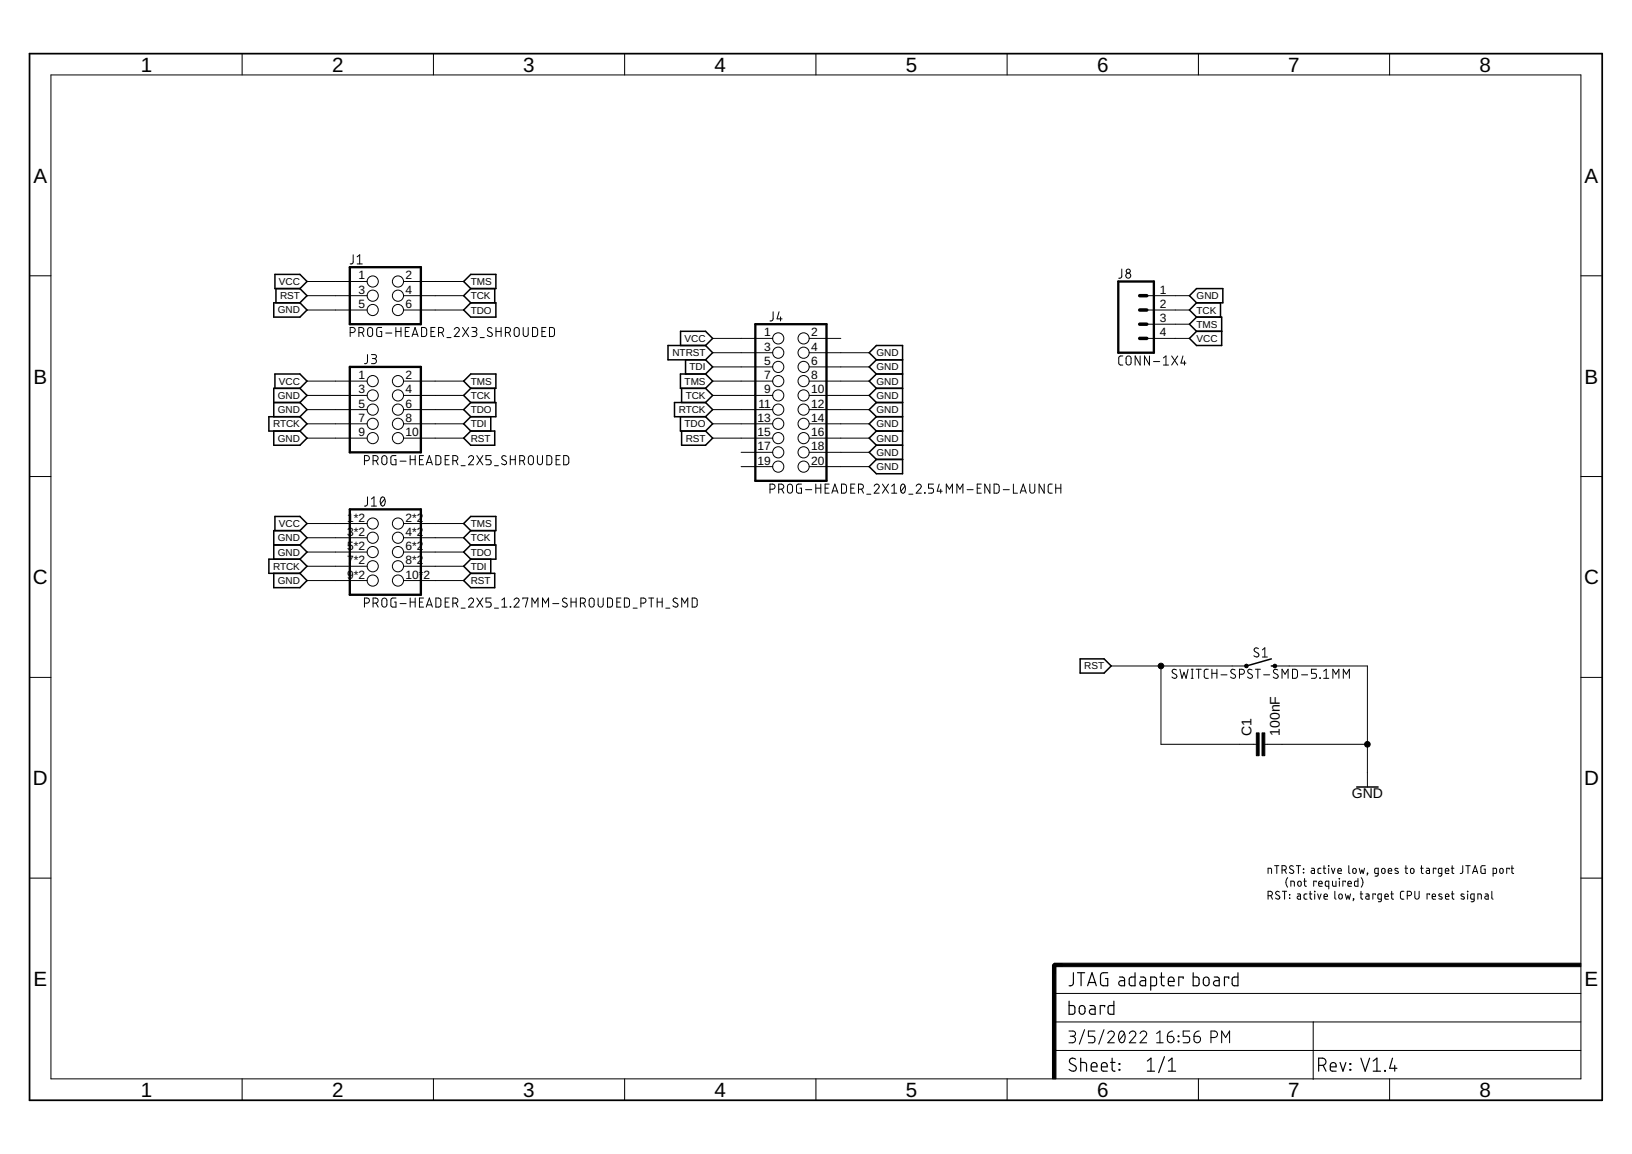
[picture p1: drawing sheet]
<?xml version="1.0" encoding="utf-8"?>
<!DOCTYPE eagle SYSTEM "eagle.dtd">
<!--
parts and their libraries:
SparkFun-Aesthetics: Licensing: Creative Commons ShareAlike 4.0 International - https://creativecommons.org/licenses/by-sa/4.0
-->
<eagle version="9.6.2">
<drawing>
<settings>
<setting alwaysvectorfont="no"/>
<setting verticaltext="up"/>
</settings>
<grid distance="50" unitdist="mil" unit="mil" style="lines" multiple="1" display="no" altdistance="0.01" altunitdist="inch" altunit="inch"/>
<schematic xreflabel="%F%N/%S.%C%R" xrefpart="/%S.%C%R">
<libraries>
<library name="SparkFun-Aesthetics">
<symbols>
<symbol name="FR-A4L">
<rectangle x1="178.7652" y1="0" x2="179.3748" y2="20.32" layer="94"/>
<rectangle x1="225.7552" y1="-26.67" x2="226.3648" y2="67.31" layer="94" rot="R90"/>
<wire x1="225.29" y1="-0.1" x2="225.29" y2="5.08" width="0.1016" layer="94"/>
<wire x1="225.29" y1="5.08" x2="273.05" y2="5.08" width="0.1016" layer="94"/>
<wire x1="225.29" y1="5.08" x2="179.07" y2="5.08" width="0.1016" layer="94"/>
<wire x1="179.07" y1="10.16" x2="225.29" y2="10.16" width="0.1016" layer="94"/>
<wire x1="225.29" y1="10.16" x2="273.05" y2="10.16" width="0.1016" layer="94"/>
<wire x1="179.07" y1="15.24" x2="273.05" y2="15.24" width="0.1016" layer="94"/>
<wire x1="225.29" y1="5.08" x2="225.29" y2="10.16" width="0.1016" layer="94"/>
<wire x1="179.07" y1="19.05" x2="179.07" y2="20.32" width="0.6096" layer="94"/>
<wire x1="179.07" y1="20.32" x2="180.34" y2="20.32" width="0.6096" layer="94"/>
<text x="181.61" y="11.43" size="2.54" layer="94" font="vector">&gt;DRAWING_NAME</text>
<text x="181.61" y="6.35" size="2.286" layer="94" font="vector">&gt;LAST_DATE_TIME</text>
<text x="195.58" y="1.27" size="2.54" layer="94" font="vector">&gt;SHEET</text>
<text x="181.61" y="1.27" size="2.54" layer="94" font="vector">Sheet:</text>
<text x="181.61" y="16.51" size="2.54" layer="94" font="vector">&gt;CNAME</text>
<text x="226.16" y="1.27" size="2.54" layer="94" font="vector">Rev:</text>
<text x="226.26" y="6.35" size="2.54" layer="94" font="vector">&gt;DESIGNER</text>
<text x="234.92" y="1.17" size="2.54" layer="94" font="vector">&gt;CREVISION</text>
<frame x1="-3.81" y1="-3.81" x2="276.86" y2="182.88" columns="8" rows="5" layer="94"/>
</symbol>
</symbols>
<devicesets>
<deviceset name="FRAME-A4L" prefix="FRAME">
<gates>
<gate name="G$1" symbol="FR-A4L" x="0" y="0"/>
</gates>
<devices>
<device name="">
<technologies>
<technology name="">
<attribute name="DESIGNER" value="" constant="no"/>
<attribute name="REV" value="" constant="no"/>
</technology>
</technologies>
</device>
</devices>
</deviceset>
</devicesets>
</library>
<library name="angrypig7-Connectors-Programming">
<symbols>
<symbol name="PROG-HEADER_2X3">
<wire x1="-6.35" y1="-5.08" x2="6.35" y2="-5.08" width="0.4064" layer="94"/>
<wire x1="6.35" y1="-5.08" x2="6.35" y2="5.08" width="0.4064" layer="94"/>
<wire x1="6.35" y1="5.08" x2="-6.35" y2="5.08" width="0.4064" layer="94"/>
<wire x1="-6.35" y1="5.08" x2="-6.35" y2="-5.08" width="0.4064" layer="94"/>
<text x="-6.35" y="5.588" size="1.778" layer="95" font="vector">&gt;NAME</text>
<text x="-6.35" y="-7.366" size="1.778" layer="96" font="vector">&gt;VALUE</text>
<pin name="1" x="-8.89" y="2.54" visible="pad" direction="pas" function="dot"/>
<pin name="2" x="8.89" y="2.54" visible="pad" direction="pas" function="dot" rot="R180"/>
<pin name="3" x="-8.89" y="0" visible="pad" direction="pas" function="dot"/>
<pin name="4" x="8.89" y="0" visible="pad" direction="pas" function="dot" rot="R180"/>
<pin name="5" x="-8.89" y="-2.54" visible="pad" direction="pas" function="dot"/>
<pin name="6" x="8.89" y="-2.54" visible="pad" direction="pas" function="dot" rot="R180"/>
</symbol>
<symbol name="PROG-HEADER_2X5">
<wire x1="-6.35" y1="-7.62" x2="6.35" y2="-7.62" width="0.4064" layer="94"/>
<wire x1="6.35" y1="-7.62" x2="6.35" y2="7.62" width="0.4064" layer="94"/>
<wire x1="6.35" y1="7.62" x2="-6.35" y2="7.62" width="0.4064" layer="94"/>
<wire x1="-6.35" y1="7.62" x2="-6.35" y2="-7.62" width="0.4064" layer="94"/>
<text x="-3.81" y="8.128" size="1.778" layer="95" font="vector">&gt;NAME</text>
<text x="-3.81" y="-9.906" size="1.778" layer="96" font="vector">&gt;VALUE</text>
<pin name="1" x="-8.89" y="5.08" visible="pad" direction="pas" function="dot"/>
<pin name="2" x="8.89" y="5.08" visible="pad" direction="pwr" function="dot" rot="R180"/>
<pin name="4" x="8.89" y="2.54" visible="pad" direction="pwr" function="dot" rot="R180"/>
<pin name="5" x="-8.89" y="0" visible="pad" direction="pas" function="dot"/>
<pin name="6" x="8.89" y="0" visible="pad" direction="pwr" function="dot" rot="R180"/>
<pin name="7" x="-8.89" y="-2.54" visible="pad" direction="pas" function="dot"/>
<pin name="8" x="8.89" y="-2.54" visible="pad" direction="pwr" function="dot" rot="R180"/>
<pin name="9" x="-8.89" y="-5.08" visible="pad" direction="pas" function="dot"/>
<pin name="10" x="8.89" y="-5.08" visible="pad" direction="pwr" function="dot" rot="R180"/>
<pin name="3" x="-8.89" y="2.54" visible="pad" direction="pas" function="dot"/>
</symbol>
<symbol name="PROG-HEADER_2X10">
<wire x1="-6.35" y1="-13.97" x2="6.35" y2="-13.97" width="0.4064" layer="94"/>
<wire x1="6.35" y1="-13.97" x2="6.35" y2="13.97" width="0.4064" layer="94"/>
<wire x1="6.35" y1="13.97" x2="-6.35" y2="13.97" width="0.4064" layer="94"/>
<wire x1="-6.35" y1="13.97" x2="-6.35" y2="-13.97" width="0.4064" layer="94"/>
<text x="-3.81" y="14.478" size="1.778" layer="95" font="vector">&gt;NAME</text>
<text x="-3.81" y="-16.256" size="1.778" layer="96" font="vector">&gt;VALUE</text>
<pin name="1" x="-8.89" y="11.43" visible="pad" direction="pas" function="dot"/>
<pin name="2" x="8.89" y="11.43" visible="pad" direction="pwr" function="dot" rot="R180"/>
<pin name="4" x="8.89" y="8.89" visible="pad" direction="pwr" function="dot" rot="R180"/>
<pin name="5" x="-8.89" y="6.35" visible="pad" direction="pas" function="dot"/>
<pin name="6" x="8.89" y="6.35" visible="pad" direction="pwr" function="dot" rot="R180"/>
<pin name="7" x="-8.89" y="3.81" visible="pad" direction="pas" function="dot"/>
<pin name="8" x="8.89" y="3.81" visible="pad" direction="pwr" function="dot" rot="R180"/>
<pin name="9" x="-8.89" y="1.27" visible="pad" direction="pas" function="dot"/>
<pin name="10" x="8.89" y="1.27" visible="pad" direction="pwr" function="dot" rot="R180"/>
<pin name="3" x="-8.89" y="8.89" visible="pad" direction="pas" function="dot"/>
<pin name="11" x="-8.89" y="-1.27" visible="pad" direction="pas" function="dot"/>
<pin name="12" x="8.89" y="-1.27" visible="pad" direction="pwr" function="dot" rot="R180"/>
<pin name="13" x="-8.89" y="-3.81" visible="pad" direction="pas" function="dot"/>
<pin name="14" x="8.89" y="-3.81" visible="pad" direction="pwr" function="dot" rot="R180"/>
<pin name="15" x="-8.89" y="-6.35" visible="pad" direction="pas" function="dot"/>
<pin name="16" x="8.89" y="-6.35" visible="pad" direction="pwr" function="dot" rot="R180"/>
<pin name="17" x="-8.89" y="-8.89" visible="pad" direction="pas" function="dot"/>
<pin name="18" x="8.89" y="-8.89" visible="pad" direction="pwr" function="dot" rot="R180"/>
<pin name="19" x="-8.89" y="-11.43" visible="pad" direction="pas" function="dot"/>
<pin name="20" x="8.89" y="-11.43" visible="pad" direction="pwr" function="dot" rot="R180"/>
</symbol>
<symbol name="CONN-1X4">
<wire x1="3.81" y1="-6.35" x2="-2.54" y2="-6.35" width="0.4064" layer="94"/>
<wire x1="1.27" y1="1.27" x2="2.54" y2="1.27" width="0.6096" layer="94"/>
<wire x1="1.27" y1="-1.27" x2="2.54" y2="-1.27" width="0.6096" layer="94"/>
<wire x1="1.27" y1="-3.81" x2="2.54" y2="-3.81" width="0.6096" layer="94"/>
<wire x1="-2.54" y1="6.35" x2="-2.54" y2="-6.35" width="0.4064" layer="94"/>
<wire x1="3.81" y1="-6.35" x2="3.81" y2="6.35" width="0.4064" layer="94"/>
<wire x1="-2.54" y1="6.35" x2="3.81" y2="6.35" width="0.4064" layer="94"/>
<wire x1="1.27" y1="3.81" x2="2.54" y2="3.81" width="0.6096" layer="94"/>
<text x="-2.54" y="-8.636" size="1.778" layer="96" font="vector">&gt;VALUE</text>
<text x="-2.54" y="6.858" size="1.778" layer="95" font="vector">&gt;NAME</text>
<pin name="1" x="7.62" y="3.81" visible="pad" length="middle" direction="pas" swaplevel="1" rot="R180"/>
<pin name="2" x="7.62" y="1.27" visible="pad" length="middle" direction="pas" swaplevel="1" rot="R180"/>
<pin name="3" x="7.62" y="-1.27" visible="pad" length="middle" direction="pas" swaplevel="1" rot="R180"/>
<pin name="4" x="7.62" y="-3.81" visible="pad" length="middle" direction="pas" swaplevel="1" rot="R180"/>
</symbol>
</symbols>
<devicesets>
<deviceset name="PROG-HEADER_2X3" prefix="J">
<gates>
<gate name="G$1" symbol="PROG-HEADER_2X3" x="-1.27" y="0"/>
</gates>
<devices>
<device name="_PTH" package="2X3-2.54MM">
<connects>
<connect gate="G$1" pin="1" pad="1"/>
<connect gate="G$1" pin="2" pad="2"/>
<connect gate="G$1" pin="3" pad="3"/>
<connect gate="G$1" pin="4" pad="4"/>
<connect gate="G$1" pin="5" pad="5"/>
<connect gate="G$1" pin="6" pad="6"/>
</connects>
<technologies>
<technology name=""/>
</technologies>
</device>
<device name="_OFFSET_PADS" package="2X3-2.54MM-LONGPAD">
<connects>
<connect gate="G$1" pin="1" pad="1"/>
<connect gate="G$1" pin="2" pad="2"/>
<connect gate="G$1" pin="3" pad="3"/>
<connect gate="G$1" pin="4" pad="4"/>
<connect gate="G$1" pin="5" pad="5"/>
<connect gate="G$1" pin="6" pad="6"/>
</connects>
<technologies>
<technology name=""/>
</technologies>
</device>
<device name="_SMD" package="2X3-2.54MM_SMD">
<connects>
<connect gate="G$1" pin="1" pad="1"/>
<connect gate="G$1" pin="2" pad="2"/>
<connect gate="G$1" pin="3" pad="3"/>
<connect gate="G$1" pin="4" pad="4"/>
<connect gate="G$1" pin="5" pad="5"/>
<connect gate="G$1" pin="6" pad="6"/>
</connects>
<technologies>
<technology name=""/>
</technologies>
</device>
<device name="_SHROUDED" package="2X3-2.54MM-SHROUDED">
<connects>
<connect gate="G$1" pin="1" pad="1"/>
<connect gate="G$1" pin="2" pad="2"/>
<connect gate="G$1" pin="3" pad="3"/>
<connect gate="G$1" pin="4" pad="4"/>
<connect gate="G$1" pin="5" pad="5"/>
<connect gate="G$1" pin="6" pad="6"/>
</connects>
<technologies>
<technology name=""/>
</technologies>
</device>
</devices>
</deviceset>
<deviceset name="PROG-HEADER_2X5" prefix="J">
<gates>
<gate name="G$1" symbol="PROG-HEADER_2X5" x="-1.27" y="0"/>
</gates>
<devices>
<device name="_PTH" package="2X5-2.54MM">
<connects>
<connect gate="G$1" pin="1" pad="1"/>
<connect gate="G$1" pin="10" pad="10"/>
<connect gate="G$1" pin="2" pad="2"/>
<connect gate="G$1" pin="3" pad="3"/>
<connect gate="G$1" pin="4" pad="4"/>
<connect gate="G$1" pin="5" pad="5"/>
<connect gate="G$1" pin="6" pad="6"/>
<connect gate="G$1" pin="7" pad="7"/>
<connect gate="G$1" pin="8" pad="8"/>
<connect gate="G$1" pin="9" pad="9"/>
</connects>
<technologies>
<technology name=""/>
</technologies>
</device>
<device name="_SHROUDED" package="2X5-2.54MM-SHROUDED">
<connects>
<connect gate="G$1" pin="1" pad="1"/>
<connect gate="G$1" pin="10" pad="10"/>
<connect gate="G$1" pin="2" pad="2"/>
<connect gate="G$1" pin="3" pad="3"/>
<connect gate="G$1" pin="4" pad="4"/>
<connect gate="G$1" pin="5" pad="5"/>
<connect gate="G$1" pin="6" pad="6"/>
<connect gate="G$1" pin="7" pad="7"/>
<connect gate="G$1" pin="8" pad="8"/>
<connect gate="G$1" pin="9" pad="9"/>
</connects>
<technologies>
<technology name="">
<attribute name="PROD_ID" value="CONN-08671" constant="no"/>
<attribute name="SF_ID" value="PRT-08506" constant="no"/>
</technology>
</technologies>
</device>
<device name="_SMD" package="2X5-2.54MM-SHROUDED_SMD">
<connects>
<connect gate="G$1" pin="1" pad="1"/>
<connect gate="G$1" pin="10" pad="10"/>
<connect gate="G$1" pin="2" pad="2"/>
<connect gate="G$1" pin="3" pad="3"/>
<connect gate="G$1" pin="4" pad="4"/>
<connect gate="G$1" pin="5" pad="5"/>
<connect gate="G$1" pin="6" pad="6"/>
<connect gate="G$1" pin="7" pad="7"/>
<connect gate="G$1" pin="8" pad="8"/>
<connect gate="G$1" pin="9" pad="9"/>
</connects>
<technologies>
<technology name=""/>
</technologies>
</device>
<device name="_1.27MM-SMD" package="2X5-1.27MM_SMD">
<connects>
<connect gate="G$1" pin="1" pad="1"/>
<connect gate="G$1" pin="10" pad="10"/>
<connect gate="G$1" pin="2" pad="2"/>
<connect gate="G$1" pin="3" pad="3"/>
<connect gate="G$1" pin="4" pad="4"/>
<connect gate="G$1" pin="5" pad="5"/>
<connect gate="G$1" pin="6" pad="6"/>
<connect gate="G$1" pin="7" pad="7"/>
<connect gate="G$1" pin="8" pad="8"/>
<connect gate="G$1" pin="9" pad="9"/>
</connects>
<technologies>
<technology name=""/>
</technologies>
</device>
<device name="_1.27MM-PTH+SMD" package="2X5-1.27MM_PTH+SMD">
<connects>
<connect gate="G$1" pin="1" pad="1 11"/>
<connect gate="G$1" pin="10" pad="10 20"/>
<connect gate="G$1" pin="2" pad="2 12" route="any"/>
<connect gate="G$1" pin="3" pad="3 13" route="any"/>
<connect gate="G$1" pin="4" pad="4 14"/>
<connect gate="G$1" pin="5" pad="5 15"/>
<connect gate="G$1" pin="6" pad="6 16"/>
<connect gate="G$1" pin="7" pad="7 17"/>
<connect gate="G$1" pin="8" pad="8 18"/>
<connect gate="G$1" pin="9" pad="9 19"/>
</connects>
<technologies>
<technology name=""/>
</technologies>
</device>
<device name="_1.27MM" package="2X5-1.27MM_PTH">
<connects>
<connect gate="G$1" pin="1" pad="1"/>
<connect gate="G$1" pin="10" pad="10"/>
<connect gate="G$1" pin="2" pad="2"/>
<connect gate="G$1" pin="3" pad="3"/>
<connect gate="G$1" pin="4" pad="4"/>
<connect gate="G$1" pin="5" pad="5"/>
<connect gate="G$1" pin="6" pad="6"/>
<connect gate="G$1" pin="7" pad="7"/>
<connect gate="G$1" pin="8" pad="8"/>
<connect gate="G$1" pin="9" pad="9"/>
</connects>
<technologies>
<technology name=""/>
</technologies>
</device>
<device name="_2.00MM-SHROUDED" package="2X5-2.00MM-SHROUDED">
<connects>
<connect gate="G$1" pin="1" pad="1"/>
<connect gate="G$1" pin="10" pad="10"/>
<connect gate="G$1" pin="2" pad="2"/>
<connect gate="G$1" pin="3" pad="3"/>
<connect gate="G$1" pin="4" pad="4"/>
<connect gate="G$1" pin="5" pad="5"/>
<connect gate="G$1" pin="6" pad="6"/>
<connect gate="G$1" pin="7" pad="7"/>
<connect gate="G$1" pin="8" pad="8"/>
<connect gate="G$1" pin="9" pad="9"/>
</connects>
<technologies>
<technology name=""/>
</technologies>
</device>
<device name="_1.27MM-SHROUDED_PTH_SMD" package="2X5-1.27MM-SHROUDED_PTH+SMD">
<connects>
<connect gate="G$1" pin="1" pad="1 11"/>
<connect gate="G$1" pin="10" pad="10 20"/>
<connect gate="G$1" pin="2" pad="2 12"/>
<connect gate="G$1" pin="3" pad="3 13"/>
<connect gate="G$1" pin="4" pad="4 14"/>
<connect gate="G$1" pin="5" pad="5 15"/>
<connect gate="G$1" pin="6" pad="6 16"/>
<connect gate="G$1" pin="7" pad="7 17"/>
<connect gate="G$1" pin="8" pad="8 18"/>
<connect gate="G$1" pin="9" pad="9 19"/>
</connects>
<technologies>
<technology name=""/>
</technologies>
</device>
<device name="_1.27MM-SHROUDED_SMD" package="2X5-1.27MM-SHROUDED_SMD">
<connects>
<connect gate="G$1" pin="1" pad="1"/>
<connect gate="G$1" pin="10" pad="10"/>
<connect gate="G$1" pin="2" pad="2"/>
<connect gate="G$1" pin="3" pad="3"/>
<connect gate="G$1" pin="4" pad="4"/>
<connect gate="G$1" pin="5" pad="5"/>
<connect gate="G$1" pin="6" pad="6"/>
<connect gate="G$1" pin="7" pad="7"/>
<connect gate="G$1" pin="8" pad="8"/>
<connect gate="G$1" pin="9" pad="9"/>
</connects>
<technologies>
<technology name=""/>
</technologies>
</device>
</devices>
</deviceset>
<deviceset name="PROG-HEADER_2X10" prefix="J">
<gates>
<gate name="G$1" symbol="PROG-HEADER_2X10" x="0" y="0"/>
</gates>
<devices>
<device name="_SHROUDED" package="2X10-2.54MM-SHROUDED">
<connects>
<connect gate="G$1" pin="1" pad="1"/>
<connect gate="G$1" pin="10" pad="10"/>
<connect gate="G$1" pin="11" pad="11"/>
<connect gate="G$1" pin="12" pad="12"/>
<connect gate="G$1" pin="13" pad="13"/>
<connect gate="G$1" pin="14" pad="14"/>
<connect gate="G$1" pin="15" pad="15"/>
<connect gate="G$1" pin="16" pad="16"/>
<connect gate="G$1" pin="17" pad="17"/>
<connect gate="G$1" pin="18" pad="18"/>
<connect gate="G$1" pin="19" pad="19"/>
<connect gate="G$1" pin="2" pad="2"/>
<connect gate="G$1" pin="20" pad="20"/>
<connect gate="G$1" pin="3" pad="3"/>
<connect gate="G$1" pin="4" pad="4"/>
<connect gate="G$1" pin="5" pad="5"/>
<connect gate="G$1" pin="6" pad="6"/>
<connect gate="G$1" pin="7" pad="7"/>
<connect gate="G$1" pin="8" pad="8"/>
<connect gate="G$1" pin="9" pad="9"/>
</connects>
<technologies>
<technology name=""/>
</technologies>
</device>
<device name="_2.00MM-SHROUDED" package="2X10-2.00MM-SHROUDED">
<connects>
<connect gate="G$1" pin="1" pad="1"/>
<connect gate="G$1" pin="10" pad="10"/>
<connect gate="G$1" pin="11" pad="11"/>
<connect gate="G$1" pin="12" pad="12"/>
<connect gate="G$1" pin="13" pad="13"/>
<connect gate="G$1" pin="14" pad="14"/>
<connect gate="G$1" pin="15" pad="15"/>
<connect gate="G$1" pin="16" pad="16"/>
<connect gate="G$1" pin="17" pad="17"/>
<connect gate="G$1" pin="18" pad="18"/>
<connect gate="G$1" pin="19" pad="19"/>
<connect gate="G$1" pin="2" pad="2"/>
<connect gate="G$1" pin="20" pad="20"/>
<connect gate="G$1" pin="3" pad="3"/>
<connect gate="G$1" pin="4" pad="4"/>
<connect gate="G$1" pin="5" pad="5"/>
<connect gate="G$1" pin="6" pad="6"/>
<connect gate="G$1" pin="7" pad="7"/>
<connect gate="G$1" pin="8" pad="8"/>
<connect gate="G$1" pin="9" pad="9"/>
</connects>
<technologies>
<technology name=""/>
</technologies>
</device>
<device name="_RIGHT-ANGLE" package="2X10-2.54MM-RIGHT-ANGLE">
<connects>
<connect gate="G$1" pin="1" pad="1"/>
<connect gate="G$1" pin="10" pad="10"/>
<connect gate="G$1" pin="11" pad="11"/>
<connect gate="G$1" pin="12" pad="12"/>
<connect gate="G$1" pin="13" pad="13"/>
<connect gate="G$1" pin="14" pad="14"/>
<connect gate="G$1" pin="15" pad="15"/>
<connect gate="G$1" pin="16" pad="16"/>
<connect gate="G$1" pin="17" pad="17"/>
<connect gate="G$1" pin="18" pad="18"/>
<connect gate="G$1" pin="19" pad="19"/>
<connect gate="G$1" pin="2" pad="2"/>
<connect gate="G$1" pin="20" pad="20"/>
<connect gate="G$1" pin="3" pad="3"/>
<connect gate="G$1" pin="4" pad="4"/>
<connect gate="G$1" pin="5" pad="5"/>
<connect gate="G$1" pin="6" pad="6"/>
<connect gate="G$1" pin="7" pad="7"/>
<connect gate="G$1" pin="8" pad="8"/>
<connect gate="G$1" pin="9" pad="9"/>
</connects>
<technologies>
<technology name=""/>
</technologies>
</device>
<device name="_2.54MM-END-LAUNCH" package="2X10-2.54MM-END-LAUNCH">
<connects>
<connect gate="G$1" pin="1" pad="1"/>
<connect gate="G$1" pin="10" pad="10"/>
<connect gate="G$1" pin="11" pad="11"/>
<connect gate="G$1" pin="12" pad="12"/>
<connect gate="G$1" pin="13" pad="13"/>
<connect gate="G$1" pin="14" pad="14"/>
<connect gate="G$1" pin="15" pad="15"/>
<connect gate="G$1" pin="16" pad="16"/>
<connect gate="G$1" pin="17" pad="17"/>
<connect gate="G$1" pin="18" pad="18"/>
<connect gate="G$1" pin="19" pad="19"/>
<connect gate="G$1" pin="2" pad="2"/>
<connect gate="G$1" pin="20" pad="20"/>
<connect gate="G$1" pin="3" pad="3"/>
<connect gate="G$1" pin="4" pad="4"/>
<connect gate="G$1" pin="5" pad="5"/>
<connect gate="G$1" pin="6" pad="6"/>
<connect gate="G$1" pin="7" pad="7"/>
<connect gate="G$1" pin="8" pad="8"/>
<connect gate="G$1" pin="9" pad="9"/>
</connects>
<technologies>
<technology name=""/>
</technologies>
</device>
</devices>
</deviceset>
<deviceset name="CONN-1X4" prefix="J">
<gates>
<gate name="G$1" symbol="CONN-1X4" x="2.54" y="-1.27"/>
</gates>
<devices>
<device name="" package="XH-4P-2.54MM">
<connects>
<connect gate="G$1" pin="1" pad="1"/>
<connect gate="G$1" pin="2" pad="2"/>
<connect gate="G$1" pin="3" pad="3"/>
<connect gate="G$1" pin="4" pad="4"/>
</connects>
<package3dinstances>
<package3dinstance package3d_urn="urn:adsk.eagle:package:24353359/2"/>
</package3dinstances>
<technologies>
<technology name=""/>
</technologies>
</device>
<device name="_RIGHT" package="XH-4P-2.54MM-RIGHT">
<connects>
<connect gate="G$1" pin="1" pad="1"/>
<connect gate="G$1" pin="2" pad="2"/>
<connect gate="G$1" pin="3" pad="3"/>
<connect gate="G$1" pin="4" pad="4"/>
</connects>
<package3dinstances>
<package3dinstance package3d_urn="urn:adsk.eagle:package:24353354/2"/>
</package3dinstances>
<technologies>
<technology name=""/>
</technologies>
</device>
</devices>
</deviceset>
</devicesets>
</library>
<library name="angrypig7-Switches">
<symbols>
<symbol name="SWITCH-MOMENTARY-2">
<wire x1="1.905" y1="0" x2="2.54" y2="0" width="0.254" layer="94"/>
<wire x1="-2.54" y1="0" x2="1.905" y2="1.27" width="0.254" layer="94"/>
<circle x="-2.54" y="0" radius="0.127" width="0.4064" layer="94"/>
<circle x="2.54" y="0" radius="0.127" width="0.4064" layer="94"/>
<text x="0" y="1.524" size="1.778" layer="95" font="vector" align="bottom-center">&gt;NAME</text>
<text x="0" y="-0.508" size="1.778" layer="96" font="vector" align="top-center">&gt;VALUE</text>
<pin name="1" x="-5.08" y="0" visible="off" length="short" direction="pas" swaplevel="2"/>
<pin name="2" x="5.08" y="0" visible="off" length="short" direction="pas" swaplevel="1" rot="R180"/>
</symbol>
</symbols>
<devicesets>
<deviceset name="SWITCH-SPST" prefix="S">
<gates>
<gate name="G$1" symbol="SWITCH-MOMENTARY-2" x="0" y="0"/>
</gates>
<devices>
<device name="-PTH-6.0MM" package="TACTILE_SWITCH_PTH_6.0MM">
<connects>
<connect gate="G$1" pin="1" pad="1"/>
<connect gate="G$1" pin="2" pad="3"/>
</connects>
<technologies>
<technology name=""/>
</technologies>
</device>
<device name="-SMD-4.5MM" package="TACTILE_SWITCH_SMD_4.5MM">
<connects>
<connect gate="G$1" pin="1" pad="2 3"/>
<connect gate="G$1" pin="2" pad="1 4"/>
</connects>
<technologies>
<technology name="">
<attribute name="PROD_ID" value="SWCH-09213"/>
</technology>
</technologies>
</device>
<device name="-SMD-6.0X3.5MM" package="TACTILE_SWITCH_SMD_6.0X3.5MM">
<connects>
<connect gate="G$1" pin="1" pad="1"/>
<connect gate="G$1" pin="2" pad="2"/>
</connects>
<technologies>
<technology name="">
<attribute name="PROD_ID" value="SWCH-14278"/>
<attribute name="SF_SKU" value="COM-08229"/>
</technology>
</technologies>
</device>
<device name="-SMD-5.2MM" package="TACTILE_SWITCH_SMD_5.2MM">
<connects>
<connect gate="G$1" pin="1" pad="1"/>
<connect gate="G$1" pin="2" pad="3"/>
</connects>
<technologies>
<technology name=""/>
</technologies>
</device>
<device name="-SMD-RIGHT-ANGLE" package="TACTILE_SWITCH_SMD_RIGHT_ANGLE">
<connects>
<connect gate="G$1" pin="1" pad="1"/>
<connect gate="G$1" pin="2" pad="2"/>
</connects>
<technologies>
<technology name="">
<attribute name="PROD_ID" value="COMP-12265" constant="no"/>
</technology>
</technologies>
</device>
<device name="-SMD-4.6X2.8MM" package="TACTILE_SWITCH_SMD_4.6X2.8MM">
<connects>
<connect gate="G$1" pin="1" pad="1 2"/>
<connect gate="G$1" pin="2" pad="3 4"/>
</connects>
<technologies>
<technology name="">
<attribute name="PROD_ID" value="SWCH-13065"/>
</technology>
</technologies>
</device>
<device name="-SMD-5.1MM" package="TACTILE_SWITCH_SMD_5.1MM">
<connects>
<connect gate="G$1" pin="1" pad="1"/>
<connect gate="G$1" pin="2" pad="3"/>
</connects>
<package3dinstances>
<package3dinstance package3d_urn="urn:adsk.eagle:package:22495294/3"/>
</package3dinstances>
<technologies>
<technology name=""/>
</technologies>
</device>
<device name="-SMD-3.0X4.0MM" package="TACTILE_SWITCH_SMD_3.0X4.0MM">
<connects>
<connect gate="G$1" pin="1" pad="1"/>
<connect gate="G$1" pin="2" pad="2"/>
</connects>
<package3dinstances>
<package3dinstance package3d_urn="urn:adsk.eagle:package:25895584/2"/>
</package3dinstances>
<technologies>
<technology name=""/>
</technologies>
</device>
</devices>
</deviceset>
</devicesets>
</library>
<library name="angrypig7-RCL">
<symbols>
<symbol name="C-EU">
<wire x1="0" y1="1.27" x2="0" y2="0.762" width="0.1524" layer="94"/>
<wire x1="0" y1="-1.27" x2="0" y2="-0.762" width="0.1524" layer="94"/>
<text x="1.524" y="1.651" size="1.778" layer="95">&gt;NAME</text>
<text x="1.524" y="-3.429" size="1.778" layer="96">&gt;VALUE</text>
<rectangle x1="-2.032" y1="-0.762" x2="2.032" y2="-0.254" layer="94"/>
<rectangle x1="-2.032" y1="0.254" x2="2.032" y2="0.762" layer="94"/>
<pin name="1" x="0" y="3.81" visible="off" length="short" direction="pas" swaplevel="1" rot="R270"/>
<pin name="2" x="0" y="-3.81" visible="off" length="short" direction="pas" swaplevel="1" rot="R90"/>
</symbol>
</symbols>
<devicesets>
<deviceset name="C-NON-POL" prefix="C" uservalue="yes">
<gates>
<gate name="G$1" symbol="C-EU" x="0" y="0"/>
</gates>
<devices>
<device name="C0402" package="C0402">
<connects>
<connect gate="G$1" pin="1" pad="1"/>
<connect gate="G$1" pin="2" pad="2"/>
</connects>
<package3dinstances>
<package3dinstance package3d_urn="urn:adsk.eagle:package:23626/2"/>
</package3dinstances>
<technologies>
<technology name="">
<attribute name="SPICEPREFIX" value="C" constant="no"/>
</technology>
</technologies>
</device>
<device name="C0603" package="C0603">
<connects>
<connect gate="G$1" pin="1" pad="1"/>
<connect gate="G$1" pin="2" pad="2"/>
</connects>
<package3dinstances>
<package3dinstance package3d_urn="urn:adsk.eagle:package:23616/2"/>
</package3dinstances>
<technologies>
<technology name="">
<attribute name="SPICEPREFIX" value="C" constant="no"/>
</technology>
</technologies>
</device>
<device name="C0805" package="C0805">
<connects>
<connect gate="G$1" pin="1" pad="1"/>
<connect gate="G$1" pin="2" pad="2"/>
</connects>
<package3dinstances>
<package3dinstance package3d_urn="urn:adsk.eagle:package:23617/2"/>
</package3dinstances>
<technologies>
<technology name="">
<attribute name="SPICEPREFIX" value="C" constant="no"/>
</technology>
</technologies>
</device>
<device name="C1206" package="C1206">
<connects>
<connect gate="G$1" pin="1" pad="1"/>
<connect gate="G$1" pin="2" pad="2"/>
</connects>
<package3dinstances>
<package3dinstance package3d_urn="urn:adsk.eagle:package:23618/2"/>
</package3dinstances>
<technologies>
<technology name="">
<attribute name="SPICEPREFIX" value="C" constant="no"/>
</technology>
</technologies>
</device>
<device name="C1210" package="C1210">
<connects>
<connect gate="G$1" pin="1" pad="1"/>
<connect gate="G$1" pin="2" pad="2"/>
</connects>
<package3dinstances>
<package3dinstance package3d_urn="urn:adsk.eagle:package:23619/2"/>
</package3dinstances>
<technologies>
<technology name="">
<attribute name="POPULARITY" value="0" constant="no"/>
<attribute name="SPICEPREFIX" value="C" constant="no"/>
</technology>
</technologies>
</device>
<device name="C1812" package="C1812">
<connects>
<connect gate="G$1" pin="1" pad="1"/>
<connect gate="G$1" pin="2" pad="2"/>
</connects>
<package3dinstances>
<package3dinstance package3d_urn="urn:adsk.eagle:package:23622/2"/>
</package3dinstances>
<technologies>
<technology name="">
<attribute name="POPULARITY" value="3" constant="no"/>
<attribute name="SPICEPREFIX" value="C" constant="no"/>
</technology>
</technologies>
</device>
<device name="C0201" package="C0201">
<connects>
<connect gate="G$1" pin="1" pad="1"/>
<connect gate="G$1" pin="2" pad="2"/>
</connects>
<package3dinstances>
<package3dinstance package3d_urn="urn:adsk.eagle:package:23690/2"/>
</package3dinstances>
<technologies>
<technology name="">
<attribute name="POPULARITY" value="0" constant="no"/>
<attribute name="SPICEPREFIX" value="C" constant="no"/>
</technology>
</technologies>
</device>
<device name="C1808" package="C1808">
<connects>
<connect gate="G$1" pin="1" pad="1"/>
<connect gate="G$1" pin="2" pad="2"/>
</connects>
<package3dinstances>
<package3dinstance package3d_urn="urn:adsk.eagle:package:23689/2"/>
</package3dinstances>
<technologies>
<technology name="">
<attribute name="POPULARITY" value="0" constant="no"/>
<attribute name="SPICEPREFIX" value="C" constant="no"/>
</technology>
</technologies>
</device>
<device name="01005" package="C01005">
<connects>
<connect gate="G$1" pin="1" pad="1"/>
<connect gate="G$1" pin="2" pad="2"/>
</connects>
<package3dinstances>
<package3dinstance package3d_urn="urn:adsk.eagle:package:23691/1"/>
</package3dinstances>
<technologies>
<technology name="">
<attribute name="POPULARITY" value="0" constant="no"/>
<attribute name="SPICEPREFIX" value="C" constant="no"/>
</technology>
</technologies>
</device>
</devices>
<spice>
<pinmapping spiceprefix="C">
<pinmap gate="G$1" pin="1" pinorder="1"/>
<pinmap gate="G$1" pin="2" pinorder="2"/>
</pinmapping>
</spice>
</deviceset>
</devicesets>
</library>
<library name="angrypig7-Symbols">
<symbols>
<symbol name="DGND">
<wire x1="-1.905" y1="-2.54" x2="1.905" y2="-2.54" width="0.254" layer="94"/>
<pin name="GND" x="0" y="0" visible="off" length="short" direction="sup" rot="R270"/>
<text x="0" y="-2.794" size="1.778" layer="96" align="top-center">&gt;VALUE</text>
</symbol>
</symbols>
<devicesets>
<deviceset name="GND" prefix="GND">
<gates>
<gate name="1" symbol="DGND" x="0" y="2.54"/>
</gates>
<devices>
<device name="">
<technologies>
<technology name=""/>
</technologies>
</device>
</devices>
</deviceset>
</devicesets>
</library>
</libraries>
<attributes>
<attribute name="CNAME" value="JTAG adapter board"/>
<attribute name="CREVISION" value="V1.4"/>
</attributes>
<variantdefs>
</variantdefs>
<classes>
<class number="0" name="default" width="0.254" drill="0">
</class>
</classes>
<parts>
<part name="FRAME1" library="SparkFun-Aesthetics" deviceset="FRAME-A4L" device="">
<attribute name="CNAME" value=""/>
<attribute name="CREVISION" value=""/>
</part>
<part name="J1" library="angrypig7-Connectors-Programming" deviceset="PROG-HEADER_2X3" device="_SHROUDED"/>
<part name="J3" library="angrypig7-Connectors-Programming" deviceset="PROG-HEADER_2X5" device="_SHROUDED"/>
<part name="J8" library="angrypig7-Connectors-Programming" deviceset="CONN-1X4" device="" package3d_urn="urn:adsk.eagle:package:24353359/2"/>
<part name="J10" library="angrypig7-Connectors-Programming" deviceset="PROG-HEADER_2X5" device="_1.27MM-SHROUDED_PTH_SMD" value="PROG-HEADER_2X5_1.27MM-SHROUDED_PTH_SMD"/>
<part name="J4" library="angrypig7-Connectors-Programming" deviceset="PROG-HEADER_2X10" device="_2.54MM-END-LAUNCH"/>
<part name="S1" library="angrypig7-Switches" deviceset="SWITCH-SPST" device="-SMD-5.1MM" package3d_urn="urn:adsk.eagle:package:22495294/3"/>
<part name="C1" library="angrypig7-RCL" deviceset="C-NON-POL" device="C0603" package3d_urn="urn:adsk.eagle:package:23616/2" value="100nF"/>
<part name="GND1" library="angrypig7-Symbols" deviceset="GND" device=""/>
</parts>
<sheets>
<sheet>
<plain>
<text x="220.98" y="41.91" size="1.524" layer="97" font="vector" align="top-left">nTRST: active low, goes to target JTAG port
    (not required)
RST: active low, target CPU reset signal</text>
<text x="185.42" y="20.32" size="2.54" layer="94" font="vector">&gt;CNAME</text>
<text x="237.49" y="5.08" size="2.54" layer="94" font="vector">&gt;CREVISION</text>
</plain>
<instances>
<instance part="FRAME1" gate="G$1" x="3.81" y="3.81" smashed="yes">
<attribute name="DRAWING_NAME" x="185.42" y="15.24" size="2.54" layer="94" font="vector"/>
<attribute name="LAST_DATE_TIME" x="185.42" y="10.16" size="2.286" layer="94" font="vector"/>
<attribute name="SHEET" x="199.39" y="5.08" size="2.54" layer="94" font="vector"/>
<attribute name="DESIGNER" x="230.07" y="10.16" size="2.54" layer="94" font="vector"/>
<attribute name="CNAME" x="185.42" y="20.32" size="2.54" layer="94" font="vector"/>
<attribute name="CREVISION" x="238.73" y="4.98" size="2.54" layer="94" font="vector"/>
</instance>
<instance part="J1" gate="G$1" x="63.5" y="143.51" smashed="yes">
<attribute name="NAME" x="57.15" y="149.098" size="1.778" layer="95" font="vector"/>
<attribute name="VALUE" x="57.15" y="136.144" size="1.778" layer="96" font="vector"/>
</instance>
<instance part="J3" gate="G$1" x="63.5" y="123.19" smashed="yes">
<attribute name="NAME" x="59.69" y="131.318" size="1.778" layer="95" font="vector"/>
<attribute name="VALUE" x="59.69" y="113.284" size="1.778" layer="96" font="vector"/>
</instance>
<instance part="J8" gate="G$1" x="196.85" y="139.7" smashed="yes">
<attribute name="VALUE" x="194.31" y="131.064" size="1.778" layer="96" font="vector"/>
<attribute name="NAME" x="194.31" y="146.558" size="1.778" layer="95" font="vector"/>
</instance>
<instance part="J10" gate="G$1" x="63.5" y="97.79" smashed="yes">
<attribute name="NAME" x="59.69" y="105.918" size="1.778" layer="95" font="vector"/>
<attribute name="VALUE" x="59.69" y="87.884" size="1.778" layer="96" font="vector"/>
</instance>
<instance part="J4" gate="G$1" x="135.89" y="124.46" smashed="yes">
<attribute name="NAME" x="132.08" y="138.938" size="1.778" layer="95" font="vector"/>
<attribute name="VALUE" x="132.08" y="108.204" size="1.778" layer="96" font="vector"/>
</instance>
<instance part="S1" gate="G$1" x="219.71" y="77.47" smashed="yes">
<attribute name="NAME" x="219.71" y="78.994" size="1.778" layer="95" font="vector" align="bottom-center"/>
<attribute name="VALUE" x="219.71" y="76.962" size="1.778" layer="96" font="vector" align="top-center"/>
</instance>
<instance part="C1" gate="G$1" x="219.71" y="63.5" smashed="yes" rot="R90">
<attribute name="NAME" x="218.059" y="65.024" size="1.778" layer="95" rot="R90"/>
<attribute name="VALUE" x="223.139" y="65.024" size="1.778" layer="96" rot="R90"/>
</instance>
<instance part="GND1" gate="1" x="238.76" y="58.42" smashed="yes">
<attribute name="VALUE" x="238.76" y="55.626" size="1.778" layer="96" align="top-center"/>
</instance>
</instances>
<busses>
</busses>
<nets>
<net name="VCC" class="0">
<segment>
<wire x1="54.61" y1="128.27" x2="49.53" y2="128.27" width="0.1524" layer="91"/>
<label x="49.53" y="128.27" size="1.27" layer="95" rot="R180" xref="yes"/>
<pinref part="J3" gate="G$1" pin="1"/>
</segment>
<segment>
<wire x1="204.47" y1="135.89" x2="207.01" y2="135.89" width="0.1524" layer="91"/>
<label x="207.01" y="135.89" size="1.27" layer="95" xref="yes"/>
<pinref part="J8" gate="G$1" pin="4"/>
</segment>
<segment>
<pinref part="J1" gate="G$1" pin="1"/>
<wire x1="54.61" y1="146.05" x2="49.53" y2="146.05" width="0.1524" layer="91"/>
<label x="49.53" y="146.05" size="1.27" layer="95" rot="R180" xref="yes"/>
</segment>
<segment>
<wire x1="54.61" y1="102.87" x2="49.53" y2="102.87" width="0.1524" layer="91"/>
<label x="49.53" y="102.87" size="1.27" layer="95" rot="R180" xref="yes"/>
<pinref part="J10" gate="G$1" pin="1"/>
</segment>
<segment>
<wire x1="127" y1="135.89" x2="121.92" y2="135.89" width="0.1524" layer="91"/>
<label x="121.92" y="135.89" size="1.27" layer="95" rot="R180" xref="yes"/>
<pinref part="J4" gate="G$1" pin="1"/>
</segment>
</net>
<net name="TMS" class="0">
<segment>
<wire x1="72.39" y1="128.27" x2="77.47" y2="128.27" width="0.1524" layer="91"/>
<label x="77.47" y="128.27" size="1.27" layer="95" xref="yes"/>
<pinref part="J3" gate="G$1" pin="2"/>
</segment>
<segment>
<wire x1="204.47" y1="138.43" x2="207.01" y2="138.43" width="0.1524" layer="91"/>
<label x="207.01" y="138.43" size="1.27" layer="95" xref="yes"/>
<pinref part="J8" gate="G$1" pin="3"/>
</segment>
<segment>
<wire x1="72.39" y1="146.05" x2="77.47" y2="146.05" width="0.1524" layer="91"/>
<label x="77.47" y="146.05" size="1.27" layer="95" xref="yes"/>
<pinref part="J1" gate="G$1" pin="2"/>
</segment>
<segment>
<wire x1="72.39" y1="102.87" x2="77.47" y2="102.87" width="0.1524" layer="91"/>
<label x="77.47" y="102.87" size="1.27" layer="95" xref="yes"/>
<pinref part="J10" gate="G$1" pin="2"/>
</segment>
<segment>
<wire x1="127" y1="128.27" x2="121.92" y2="128.27" width="0.1524" layer="91"/>
<label x="121.92" y="128.27" size="1.27" layer="95" rot="R180" xref="yes"/>
<pinref part="J4" gate="G$1" pin="7"/>
</segment>
</net>
<net name="TDO" class="0">
<segment>
<wire x1="72.39" y1="123.19" x2="77.47" y2="123.19" width="0.1524" layer="91"/>
<label x="77.47" y="123.19" size="1.27" layer="95" xref="yes"/>
<pinref part="J3" gate="G$1" pin="6"/>
</segment>
<segment>
<wire x1="72.39" y1="140.97" x2="77.47" y2="140.97" width="0.1524" layer="91"/>
<label x="77.47" y="140.97" size="1.27" layer="95" xref="yes"/>
<pinref part="J1" gate="G$1" pin="6"/>
</segment>
<segment>
<wire x1="72.39" y1="97.79" x2="77.47" y2="97.79" width="0.1524" layer="91"/>
<label x="77.47" y="97.79" size="1.27" layer="95" xref="yes"/>
<pinref part="J10" gate="G$1" pin="6"/>
</segment>
<segment>
<wire x1="127" y1="120.65" x2="121.92" y2="120.65" width="0.1524" layer="91"/>
<label x="121.92" y="120.65" size="1.27" layer="95" rot="R180" xref="yes"/>
<pinref part="J4" gate="G$1" pin="13"/>
</segment>
</net>
<net name="TDI" class="0">
<segment>
<wire x1="72.39" y1="120.65" x2="77.47" y2="120.65" width="0.1524" layer="91"/>
<label x="77.47" y="120.65" size="1.27" layer="95" xref="yes"/>
<pinref part="J3" gate="G$1" pin="8"/>
</segment>
<segment>
<wire x1="72.39" y1="95.25" x2="77.47" y2="95.25" width="0.1524" layer="91"/>
<label x="77.47" y="95.25" size="1.27" layer="95" xref="yes"/>
<pinref part="J10" gate="G$1" pin="8"/>
</segment>
<segment>
<wire x1="127" y1="130.81" x2="121.92" y2="130.81" width="0.1524" layer="91"/>
<label x="121.92" y="130.81" size="1.27" layer="95" rot="R180" xref="yes"/>
<pinref part="J4" gate="G$1" pin="5"/>
</segment>
</net>
<net name="RST" class="0">
<segment>
<wire x1="72.39" y1="118.11" x2="77.47" y2="118.11" width="0.1524" layer="91"/>
<label x="77.47" y="118.11" size="1.27" layer="95" xref="yes"/>
<pinref part="J3" gate="G$1" pin="10"/>
</segment>
<segment>
<wire x1="54.61" y1="143.51" x2="49.53" y2="143.51" width="0.1524" layer="91"/>
<label x="49.53" y="143.51" size="1.27" layer="95" rot="R180" xref="yes"/>
<pinref part="J1" gate="G$1" pin="3"/>
</segment>
<segment>
<wire x1="72.39" y1="92.71" x2="77.47" y2="92.71" width="0.1524" layer="91"/>
<label x="77.47" y="92.71" size="1.27" layer="95" xref="yes"/>
<pinref part="J10" gate="G$1" pin="10"/>
</segment>
<segment>
<wire x1="127" y1="118.11" x2="121.92" y2="118.11" width="0.1524" layer="91"/>
<label x="121.92" y="118.11" size="1.27" layer="95" rot="R180" xref="yes"/>
<pinref part="J4" gate="G$1" pin="15"/>
</segment>
<segment>
<wire x1="201.93" y1="77.47" x2="193.04" y2="77.47" width="0.1524" layer="91"/>
<label x="193.04" y="77.47" size="1.27" layer="95" rot="R180" xref="yes"/>
<pinref part="C1" gate="G$1" pin="1"/>
<wire x1="215.9" y1="63.5" x2="201.93" y2="63.5" width="0.1524" layer="91"/>
<wire x1="201.93" y1="63.5" x2="201.93" y2="77.47" width="0.1524" layer="91"/>
<pinref part="S1" gate="G$1" pin="1"/>
<wire x1="201.93" y1="77.47" x2="214.63" y2="77.47" width="0.1524" layer="91"/>
<junction x="201.93" y="77.47"/>
</segment>
</net>
<net name="GND" class="0">
<segment>
<wire x1="54.61" y1="125.73" x2="49.53" y2="125.73" width="0.1524" layer="91"/>
<label x="49.53" y="125.73" size="1.27" layer="95" rot="R180" xref="yes"/>
<pinref part="J3" gate="G$1" pin="3"/>
</segment>
<segment>
<wire x1="54.61" y1="140.97" x2="49.53" y2="140.97" width="0.1524" layer="91"/>
<label x="49.53" y="140.97" size="1.27" layer="95" rot="R180" xref="yes"/>
<pinref part="J1" gate="G$1" pin="5"/>
</segment>
<segment>
<wire x1="204.47" y1="143.51" x2="207.01" y2="143.51" width="0.1524" layer="91"/>
<label x="207.01" y="143.51" size="1.27" layer="95" xref="yes"/>
<pinref part="J8" gate="G$1" pin="1"/>
</segment>
<segment>
<wire x1="54.61" y1="100.33" x2="49.53" y2="100.33" width="0.1524" layer="91"/>
<label x="49.53" y="100.33" size="1.27" layer="95" rot="R180" xref="yes"/>
<pinref part="J10" gate="G$1" pin="3"/>
</segment>
<segment>
<wire x1="144.78" y1="133.35" x2="149.86" y2="133.35" width="0.1524" layer="91"/>
<label x="149.86" y="133.35" size="1.27" layer="95" xref="yes"/>
<pinref part="J4" gate="G$1" pin="4"/>
</segment>
<segment>
<wire x1="144.78" y1="130.81" x2="149.86" y2="130.81" width="0.1524" layer="91"/>
<label x="149.86" y="130.81" size="1.27" layer="95" xref="yes"/>
<pinref part="J4" gate="G$1" pin="6"/>
</segment>
<segment>
<wire x1="144.78" y1="113.03" x2="149.86" y2="113.03" width="0.1524" layer="91"/>
<label x="149.86" y="113.03" size="1.27" layer="95" xref="yes"/>
<pinref part="J4" gate="G$1" pin="20"/>
</segment>
<segment>
<wire x1="144.78" y1="115.57" x2="149.86" y2="115.57" width="0.1524" layer="91"/>
<label x="149.86" y="115.57" size="1.27" layer="95" xref="yes"/>
<pinref part="J4" gate="G$1" pin="18"/>
</segment>
<segment>
<wire x1="144.78" y1="118.11" x2="149.86" y2="118.11" width="0.1524" layer="91"/>
<label x="149.86" y="118.11" size="1.27" layer="95" xref="yes"/>
<pinref part="J4" gate="G$1" pin="16"/>
</segment>
<segment>
<wire x1="144.78" y1="120.65" x2="149.86" y2="120.65" width="0.1524" layer="91"/>
<label x="149.86" y="120.65" size="1.27" layer="95" xref="yes"/>
<pinref part="J4" gate="G$1" pin="14"/>
</segment>
<segment>
<wire x1="144.78" y1="123.19" x2="149.86" y2="123.19" width="0.1524" layer="91"/>
<label x="149.86" y="123.19" size="1.27" layer="95" xref="yes"/>
<pinref part="J4" gate="G$1" pin="12"/>
</segment>
<segment>
<wire x1="144.78" y1="125.73" x2="149.86" y2="125.73" width="0.1524" layer="91"/>
<label x="149.86" y="125.73" size="1.27" layer="95" xref="yes"/>
<pinref part="J4" gate="G$1" pin="10"/>
</segment>
<segment>
<wire x1="144.78" y1="128.27" x2="149.86" y2="128.27" width="0.1524" layer="91"/>
<label x="149.86" y="128.27" size="1.27" layer="95" xref="yes"/>
<pinref part="J4" gate="G$1" pin="8"/>
</segment>
<segment>
<wire x1="54.61" y1="123.19" x2="49.53" y2="123.19" width="0.1524" layer="91"/>
<label x="49.53" y="123.19" size="1.27" layer="95" rot="R180" xref="yes"/>
<pinref part="J3" gate="G$1" pin="5"/>
</segment>
<segment>
<wire x1="54.61" y1="118.11" x2="49.53" y2="118.11" width="0.1524" layer="91"/>
<label x="49.53" y="118.11" size="1.27" layer="95" rot="R180" xref="yes"/>
<pinref part="J3" gate="G$1" pin="9"/>
</segment>
<segment>
<wire x1="54.61" y1="97.79" x2="49.53" y2="97.79" width="0.1524" layer="91"/>
<label x="49.53" y="97.79" size="1.27" layer="95" rot="R180" xref="yes"/>
<pinref part="J10" gate="G$1" pin="5"/>
</segment>
<segment>
<wire x1="54.61" y1="92.71" x2="49.53" y2="92.71" width="0.1524" layer="91"/>
<label x="49.53" y="92.71" size="1.27" layer="95" rot="R180" xref="yes"/>
<pinref part="J10" gate="G$1" pin="9"/>
</segment>
<segment>
<pinref part="GND1" gate="1" pin="GND"/>
<pinref part="C1" gate="G$1" pin="2"/>
<wire x1="238.76" y1="58.42" x2="238.76" y2="63.5" width="0.1524" layer="91"/>
<wire x1="238.76" y1="63.5" x2="223.52" y2="63.5" width="0.1524" layer="91"/>
<pinref part="S1" gate="G$1" pin="2"/>
<wire x1="238.76" y1="63.5" x2="238.76" y2="77.47" width="0.1524" layer="91"/>
<wire x1="238.76" y1="77.47" x2="224.79" y2="77.47" width="0.1524" layer="91"/>
<junction x="238.76" y="63.5"/>
</segment>
</net>
<net name="RTCK" class="0">
<segment>
<wire x1="54.61" y1="120.65" x2="49.53" y2="120.65" width="0.1524" layer="91"/>
<label x="49.53" y="120.65" size="1.27" layer="95" rot="R180" xref="yes"/>
<pinref part="J3" gate="G$1" pin="7"/>
</segment>
<segment>
<wire x1="54.61" y1="95.25" x2="49.53" y2="95.25" width="0.1524" layer="91"/>
<label x="49.53" y="95.25" size="1.27" layer="95" rot="R180" xref="yes"/>
<pinref part="J10" gate="G$1" pin="7"/>
</segment>
<segment>
<wire x1="127" y1="123.19" x2="121.92" y2="123.19" width="0.1524" layer="91"/>
<label x="121.92" y="123.19" size="1.27" layer="95" rot="R180" xref="yes"/>
<pinref part="J4" gate="G$1" pin="11"/>
</segment>
</net>
<net name="TCK" class="0">
<segment>
<wire x1="204.47" y1="140.97" x2="207.01" y2="140.97" width="0.1524" layer="91"/>
<label x="207.01" y="140.97" size="1.27" layer="95" xref="yes"/>
<pinref part="J8" gate="G$1" pin="2"/>
</segment>
<segment>
<wire x1="72.39" y1="125.73" x2="77.47" y2="125.73" width="0.1524" layer="91"/>
<label x="77.47" y="125.73" size="1.27" layer="95" xref="yes"/>
<pinref part="J3" gate="G$1" pin="4"/>
</segment>
<segment>
<wire x1="72.39" y1="143.51" x2="77.47" y2="143.51" width="0.1524" layer="91"/>
<label x="77.47" y="143.51" size="1.27" layer="95" xref="yes"/>
<pinref part="J1" gate="G$1" pin="4"/>
</segment>
<segment>
<wire x1="72.39" y1="100.33" x2="77.47" y2="100.33" width="0.1524" layer="91"/>
<label x="77.47" y="100.33" size="1.27" layer="95" xref="yes"/>
<pinref part="J10" gate="G$1" pin="4"/>
</segment>
<segment>
<wire x1="127" y1="125.73" x2="121.92" y2="125.73" width="0.1524" layer="91"/>
<label x="121.92" y="125.73" size="1.27" layer="95" rot="R180" xref="yes"/>
<pinref part="J4" gate="G$1" pin="9"/>
</segment>
</net>
<net name="NTRST" class="0">
<segment>
<wire x1="127" y1="133.35" x2="121.92" y2="133.35" width="0.1524" layer="91"/>
<label x="121.92" y="133.35" size="1.27" layer="95" rot="R180" xref="yes"/>
<pinref part="J4" gate="G$1" pin="3"/>
</segment>
</net>
</nets>
</sheet>
</sheets>
</schematic>
</drawing>
<compatibility>
<note version="6.3" minversion="6.2.2" severity="warning">
Since Version 6.2.2 text objects can contain more than one line,
which will not be processed correctly with this version.
</note>
<note version="8.3" severity="warning">
Since Version 8.3, EAGLE supports URNs for individual library
assets (packages, symbols, and devices). The URNs of those assets
will not be understood (or retained) with this version.
</note>
<note version="8.3" severity="warning">
Since Version 8.3, EAGLE supports the association of 3D packages
with devices in libraries, schematics, and board files. Those 3D
packages will not be understood (or retained) with this version.
</note>
<note version="8.4" severity="warning">
Since Version 8.4, EAGLE supports properties for SPICE simulation. 
Probes in schematics and SPICE mapping objects found in parts and library devices
will not be understood with this version. Update EAGLE to the latest version
for full support of SPICE simulation. 
</note>
</compatibility>
</eagle>
